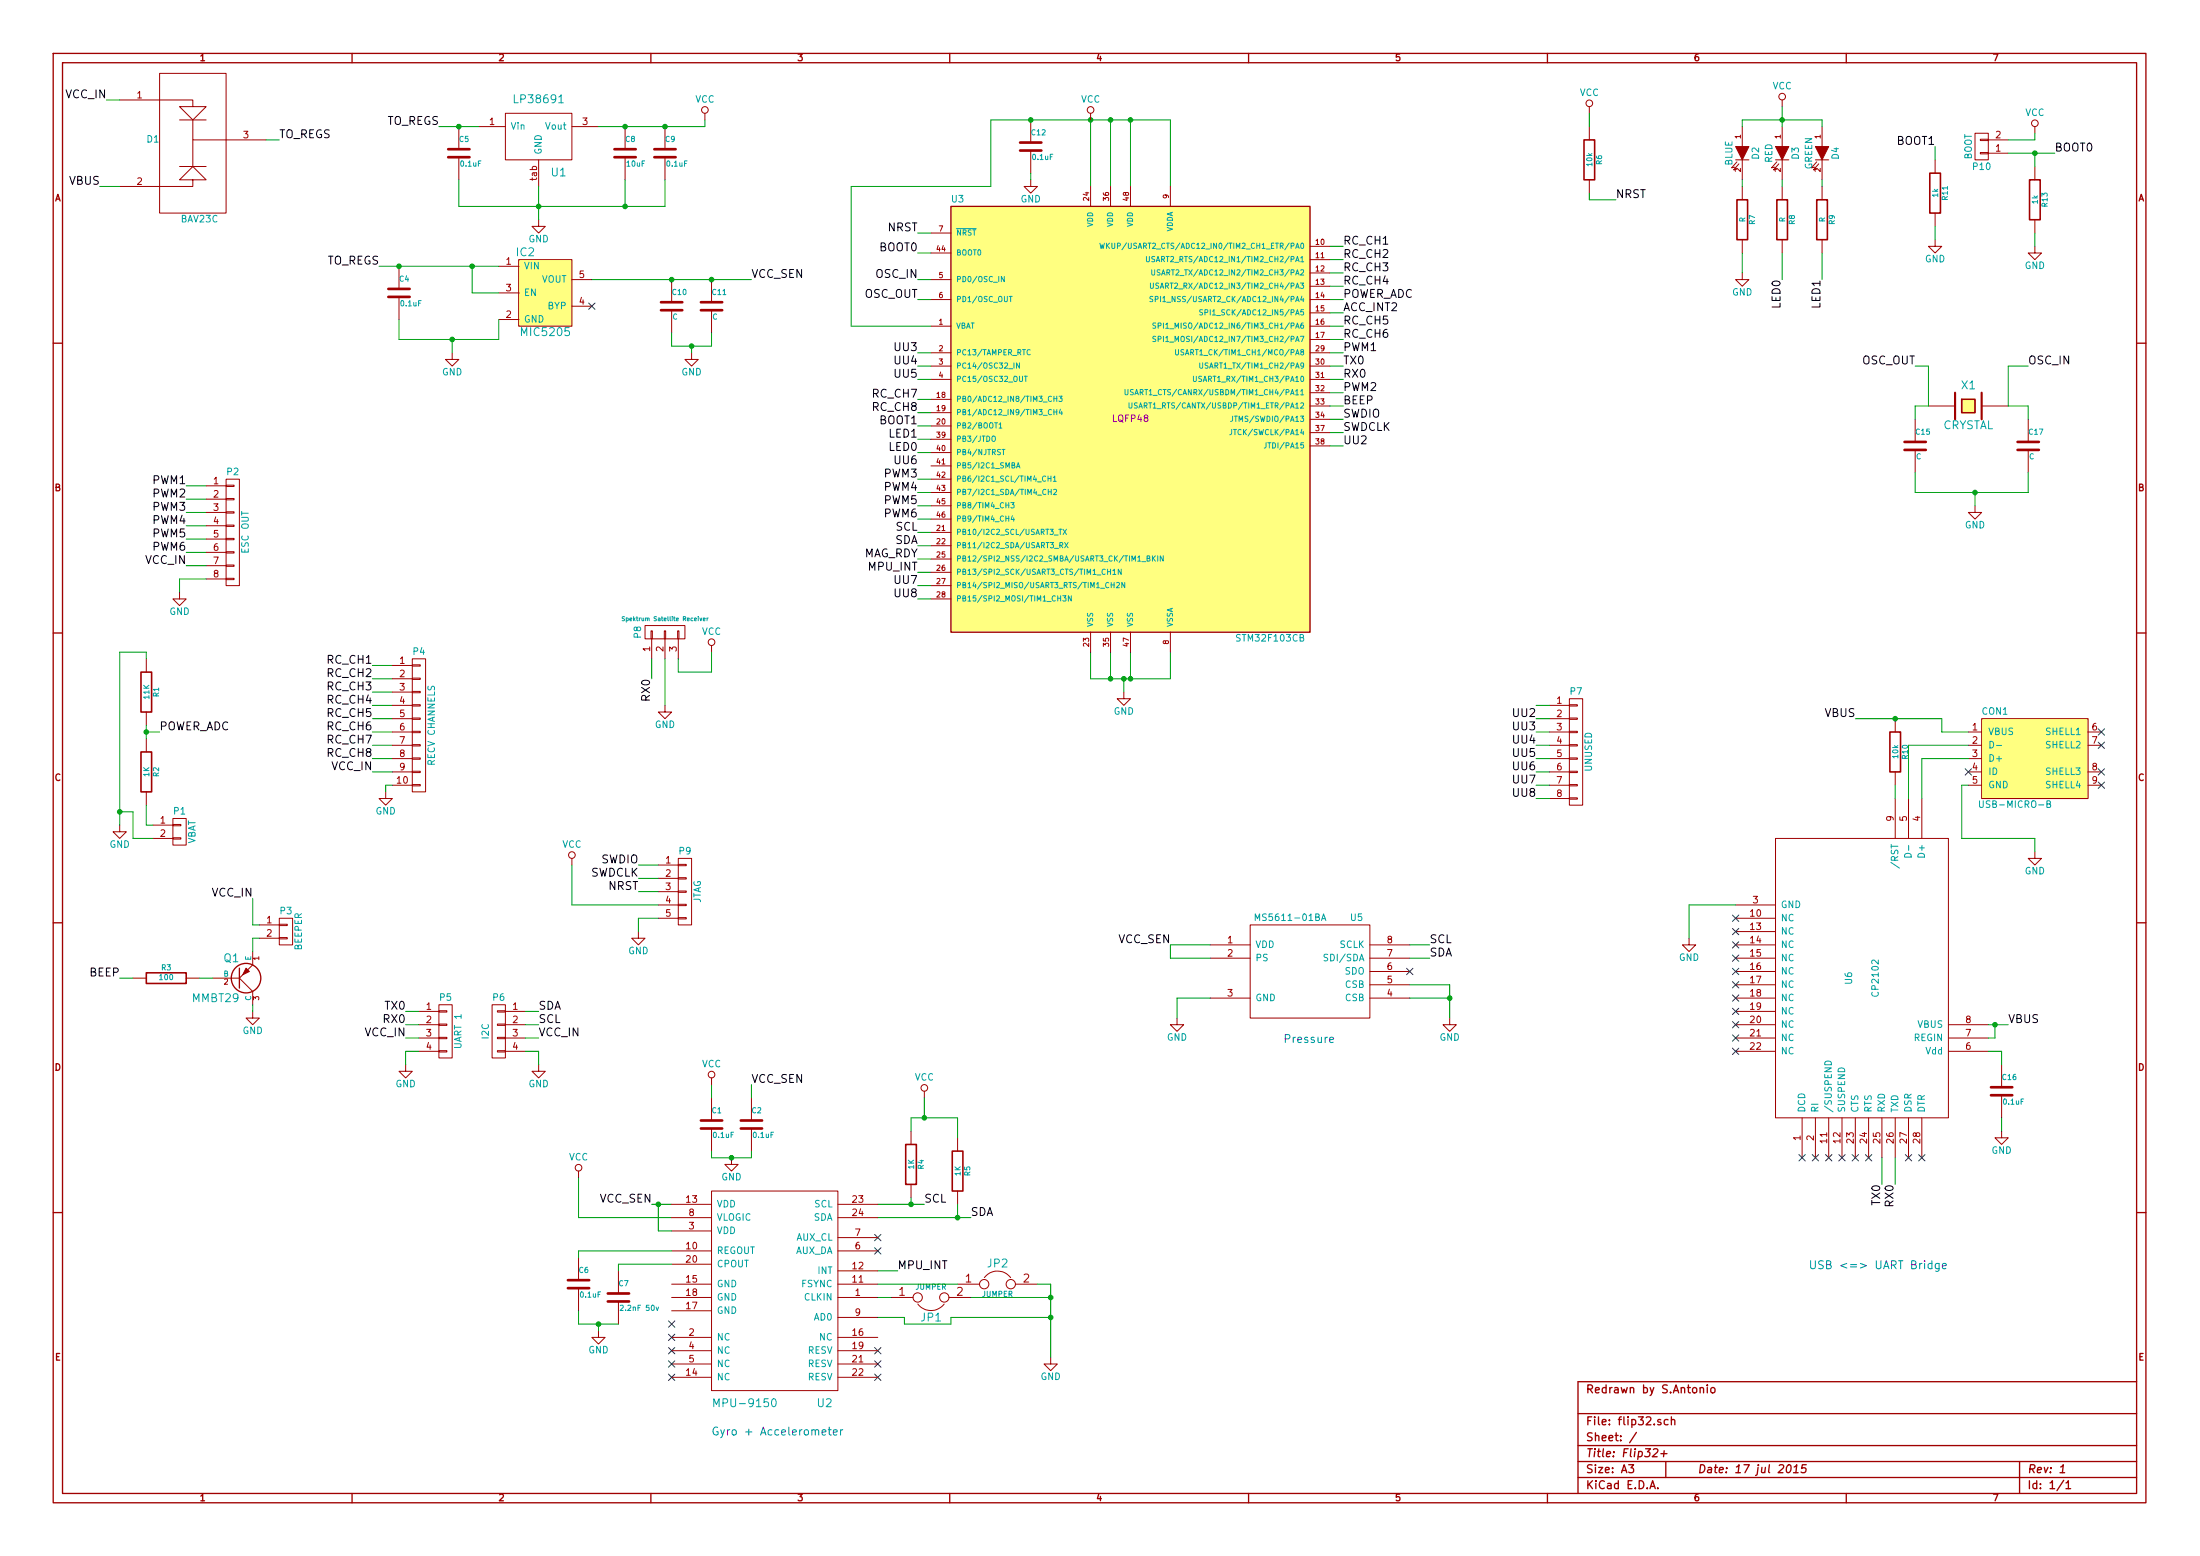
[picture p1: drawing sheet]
EESchema Schematic File Version 2
LIBS:power
LIBS:device
LIBS:transistors
LIBS:conn
LIBS:linear
LIBS:regul
LIBS:74xx
LIBS:cmos4000
LIBS:adc-dac
LIBS:memory
LIBS:xilinx
LIBS:special
LIBS:microcontrollers
LIBS:dsp
LIBS:microchip
LIBS:analog_switches
LIBS:motorola
LIBS:texas
LIBS:intel
LIBS:audio
LIBS:interface
LIBS:digital-audio
LIBS:philips
LIBS:display
LIBS:cypress
LIBS:siliconi
LIBS:opto
LIBS:atmel
LIBS:contrib
LIBS:valves
LIBS:BATJ4C
LIBS:PSoC4_Breakout-cache
LIBS:micrel-ic
LIBS:stm32
LIBS:mpu-6050
LIBS:hmc5883l
LIBS:sensors-stapelzeiger
LIBS:freescale-ic
LIBS:CP2102
EELAYER 27 0
EELAYER END
$Descr A3 16535 11693
encoding utf-8
Sheet 1 1
Title "Flip32+"
Date "17 jul 2015"
Rev "1"
Comp ""
Comment1 "Redrawn by S.Antonio"
Comment2 ""
Comment3 ""
Comment4 ""
$EndDescr
$Comp
L C C5
U 1 1
P 3450 1150
F 0 "C5" H 3450 1250 40  0000 L CNN
F 1 "0.1uF" H 3456 1065 40  0000 L CNN
F 2 "~" H 3488 1000 30  0000 C CNN
F 3 "~" H 3450 1150 60  0000 C CNN
	1    3450 1150
	1    0    0    -1  
$EndComp
$Comp
L LP38691 U1
U 1 1
P 4050 950
F 0 "U1" H 4200 600 60  0000 C CNN
F 1 "LP38691" H 4050 1150 60  0000 C CNN
F 2 "" H 4050 950 60  0000 C CNN
F 3 "" H 4050 950 60  0000 C CNN
	1    4050 950 
	1    0    0    -1  
$EndComp
$Comp
L USB-MICRO-B CON1
U 1 1
P 15300 5700
F 0 "CON1" H 15000 6050 50  0000 C CNN
F 1 "USB-MICRO-B" H 15150 5350 50  0000 C CNN
F 2 "" H 15300 5600 50  0000 C CNN
F 3 "" H 15300 5600 50  0000 C CNN
	1    15300 5700
	1    0    0    -1  
$EndComp
$Comp
L MIC5205 IC2
U 1 1
P 4100 2200
F 0 "IC2" H 3950 2500 60  0000 C CNN
F 1 "MIC5205" H 4100 1900 60  0000 C CNN
F 2 "~" H 4100 2200 60  0000 C CNN
F 3 "~" H 4100 2200 60  0000 C CNN
	1    4100 2200
	1    0    0    -1  
$EndComp
$Comp
L C C4
U 1 1
P 3000 2200
F 0 "C4" H 3000 2300 40  0000 L CNN
F 1 "0.1uF" H 3006 2115 40  0000 L CNN
F 2 "~" H 3038 2050 30  0000 C CNN
F 3 "~" H 3000 2200 60  0000 C CNN
	1    3000 2200
	1    0    0    -1  
$EndComp
$Comp
L C C10
U 1 1
P 5050 2300
F 0 "C10" H 5050 2400 40  0000 L CNN
F 1 "C" H 5056 2215 40  0000 L CNN
F 2 "~" H 5088 2150 30  0000 C CNN
F 3 "~" H 5050 2300 60  0000 C CNN
	1    5050 2300
	1    0    0    -1  
$EndComp
$Comp
L C C11
U 1 1
P 5350 2300
F 0 "C11" H 5350 2400 40  0000 L CNN
F 1 "C" H 5356 2215 40  0000 L CNN
F 2 "~" H 5388 2150 30  0000 C CNN
F 3 "~" H 5350 2300 60  0000 C CNN
	1    5350 2300
	1    0    0    -1  
$EndComp
$Comp
L C C8
U 1 1
P 4700 1150
F 0 "C8" H 4700 1250 40  0000 L CNN
F 1 "10uF" H 4706 1065 40  0000 L CNN
F 2 "~" H 4738 1000 30  0000 C CNN
F 3 "~" H 4700 1150 60  0000 C CNN
	1    4700 1150
	1    0    0    -1  
$EndComp
$Comp
L C C9
U 1 1
P 5000 1150
F 0 "C9" H 5000 1250 40  0000 L CNN
F 1 "0.1uF" H 5006 1065 40  0000 L CNN
F 2 "~" H 5038 1000 30  0000 C CNN
F 3 "~" H 5000 1150 60  0000 C CNN
	1    5000 1150
	1    0    0    -1  
$EndComp
$Comp
L GND #PWR01
U 1 1
P 4050 1650
F 0 "#PWR01" H 4050 1400 50  0001 C CNN
F 1 "GND" H 4050 1500 50  0000 C CNN
F 2 "" H 4050 1650 60  0000 C CNN
F 3 "" H 4050 1650 60  0000 C CNN
	1    4050 1650
	1    0    0    -1  
$EndComp
$Comp
L GND #PWR02
U 1 1
P 5200 2650
F 0 "#PWR02" H 5200 2400 50  0001 C CNN
F 1 "GND" H 5200 2500 50  0000 C CNN
F 2 "" H 5200 2650 60  0000 C CNN
F 3 "" H 5200 2650 60  0000 C CNN
	1    5200 2650
	1    0    0    -1  
$EndComp
$Comp
L GND #PWR03
U 1 1
P 3400 2650
F 0 "#PWR03" H 3400 2400 50  0001 C CNN
F 1 "GND" H 3400 2500 50  0000 C CNN
F 2 "" H 3400 2650 60  0000 C CNN
F 3 "" H 3400 2650 60  0000 C CNN
	1    3400 2650
	1    0    0    -1  
$EndComp
$Comp
L BATJ4C D1
U 1 1
P 1450 1000
F 0 "D1" H 1150 950 50  0000 C CNN
F 1 "BAV23C" H 1500 350 50  0000 C CNN
F 2 "MODULE" H 1450 1000 50  0001 C CNN
F 3 "DOCUMENTATION" H 1450 1000 50  0001 C CNN
	1    1450 1000
	1    0    0    -1  
$EndComp
Text Label 2100 1050 0    60   ~ 0
TO_REGS
Text Label 800  750  2    60   ~ 0
VCC_IN
Text Label 750  1400 2    60   ~ 0
VBUS
Wire Wire Line
	800  750  900  750 
Wire Wire Line
	750  1400 900  1400
Wire Wire Line
	2000 1050 2100 1050
$Comp
L VCC #PWR04
U 1 1
P 5300 900
F 0 "#PWR04" H 5300 750 50  0001 C CNN
F 1 "VCC" H 5300 1050 50  0000 C CNN
F 2 "" H 5300 900 60  0000 C CNN
F 3 "" H 5300 900 60  0000 C CNN
	1    5300 900 
	1    0    0    -1  
$EndComp
Text Label 3300 950  2    60   ~ 0
TO_REGS
Text Label 2850 2000 2    60   ~ 0
TO_REGS
Wire Wire Line
	3300 950  3600 950 
Connection ~ 3450 950 
Wire Wire Line
	3450 1350 3450 1550
Wire Wire Line
	3450 1550 5000 1550
Wire Wire Line
	4050 1400 4050 1650
Connection ~ 4050 1550
Wire Wire Line
	4700 1550 4700 1350
Wire Wire Line
	5000 1550 5000 1350
Connection ~ 4700 1550
Wire Wire Line
	4500 950  5300 950 
Connection ~ 4700 950 
Wire Wire Line
	5300 950  5300 900 
Connection ~ 5000 950 
Text Label 5650 2100 0    60   ~ 0
VCC_SEN
NoConn ~ 4450 2300
Wire Wire Line
	2850 2000 3750 2000
Wire Wire Line
	3000 2400 3000 2550
Wire Wire Line
	3000 2550 3750 2550
Wire Wire Line
	3400 2550 3400 2650
Wire Wire Line
	3750 2550 3750 2400
Connection ~ 3400 2550
Connection ~ 3000 2000
Wire Wire Line
	4450 2100 5650 2100
Connection ~ 5050 2100
Connection ~ 5350 2100
Wire Wire Line
	5350 2600 5350 2500
Wire Wire Line
	5050 2600 5350 2600
Wire Wire Line
	5200 2600 5200 2650
Wire Wire Line
	5050 2500 5050 2600
Connection ~ 5200 2600
Wire Wire Line
	3750 2200 3550 2200
Wire Wire Line
	3550 2200 3550 2000
Connection ~ 3550 2000
$Comp
L LED D2
U 1 1
P 13100 1150
F 0 "D2" H 13100 1250 50  0000 C CNN
F 1 "BLUE" H 13100 1050 50  0000 C CNN
F 2 "~" H 13100 1150 60  0000 C CNN
F 3 "~" H 13100 1150 60  0000 C CNN
	1    13100 1150
	0    1    1    0   
$EndComp
$Comp
L LED D3
U 1 1
P 13400 1150
F 0 "D3" H 13400 1250 50  0000 C CNN
F 1 "RED" H 13400 1050 50  0000 C CNN
F 2 "~" H 13400 1150 60  0000 C CNN
F 3 "~" H 13400 1150 60  0000 C CNN
	1    13400 1150
	0    1    1    0   
$EndComp
$Comp
L LED D4
U 1 1
P 13700 1150
F 0 "D4" H 13700 1250 50  0000 C CNN
F 1 "GREEN" H 13700 1050 50  0000 C CNN
F 2 "~" H 13700 1150 60  0000 C CNN
F 3 "~" H 13700 1150 60  0000 C CNN
	1    13700 1150
	0    1    1    0   
$EndComp
$Comp
L R R7
U 1 1
P 13100 1650
F 0 "R7" V 13180 1650 40  0000 C CNN
F 1 "R" V 13107 1651 40  0000 C CNN
F 2 "~" V 13030 1650 30  0000 C CNN
F 3 "~" H 13100 1650 30  0000 C CNN
	1    13100 1650
	1    0    0    -1  
$EndComp
$Comp
L R R8
U 1 1
P 13400 1650
F 0 "R8" V 13480 1650 40  0000 C CNN
F 1 "R" V 13407 1651 40  0000 C CNN
F 2 "~" V 13330 1650 30  0000 C CNN
F 3 "~" H 13400 1650 30  0000 C CNN
	1    13400 1650
	1    0    0    -1  
$EndComp
$Comp
L R R9
U 1 1
P 13700 1650
F 0 "R9" V 13780 1650 40  0000 C CNN
F 1 "R" V 13707 1651 40  0000 C CNN
F 2 "~" V 13630 1650 30  0000 C CNN
F 3 "~" H 13700 1650 30  0000 C CNN
	1    13700 1650
	1    0    0    -1  
$EndComp
$Comp
L VCC #PWR05
U 1 1
P 13400 800
F 0 "#PWR05" H 13400 650 50  0001 C CNN
F 1 "VCC" H 13400 950 50  0000 C CNN
F 2 "" H 13400 800 60  0000 C CNN
F 3 "" H 13400 800 60  0000 C CNN
	1    13400 800 
	1    0    0    -1  
$EndComp
$Comp
L GND #PWR06
U 1 1
P 13100 2050
F 0 "#PWR06" H 13100 1800 50  0001 C CNN
F 1 "GND" H 13100 1900 50  0000 C CNN
F 2 "" H 13100 2050 60  0000 C CNN
F 3 "" H 13100 2050 60  0000 C CNN
	1    13100 2050
	1    0    0    -1  
$EndComp
Text Label 13400 2100 3    60   ~ 0
LED0
Text Label 13700 2100 3    60   ~ 0
LED1
Wire Wire Line
	13100 1900 13100 2050
Wire Wire Line
	13400 1900 13400 2100
Wire Wire Line
	13700 1900 13700 2100
Wire Wire Line
	13700 1350 13700 1400
Wire Wire Line
	13400 1350 13400 1400
Wire Wire Line
	13100 1350 13100 1400
Wire Wire Line
	13100 950  13100 900 
Wire Wire Line
	13100 900  13700 900 
Wire Wire Line
	13400 800  13400 950 
Connection ~ 13400 900 
Wire Wire Line
	13700 900  13700 950 
$Comp
L CRYSTAL X1
U 1 1
P 14800 3050
F 0 "X1" H 14800 3200 60  0000 C CNN
F 1 "CRYSTAL" H 14800 2900 60  0000 C CNN
F 2 "~" H 14800 3050 60  0000 C CNN
F 3 "~" H 14800 3050 60  0000 C CNN
	1    14800 3050
	1    0    0    -1  
$EndComp
$Comp
L C C15
U 1 1
P 14400 3350
F 0 "C15" H 14400 3450 40  0000 L CNN
F 1 "C" H 14406 3265 40  0000 L CNN
F 2 "~" H 14438 3200 30  0000 C CNN
F 3 "~" H 14400 3350 60  0000 C CNN
	1    14400 3350
	1    0    0    -1  
$EndComp
$Comp
L C C17
U 1 1
P 15250 3350
F 0 "C17" H 15250 3450 40  0000 L CNN
F 1 "C" H 15256 3265 40  0000 L CNN
F 2 "~" H 15288 3200 30  0000 C CNN
F 3 "~" H 15250 3350 60  0000 C CNN
	1    15250 3350
	1    0    0    -1  
$EndComp
$Comp
L GND #PWR07
U 1 1
P 14850 3800
F 0 "#PWR07" H 14850 3550 50  0001 C CNN
F 1 "GND" H 14850 3650 50  0000 C CNN
F 2 "" H 14850 3800 60  0000 C CNN
F 3 "" H 14850 3800 60  0000 C CNN
	1    14850 3800
	1    0    0    -1  
$EndComp
Text Label 14400 2750 2    60   ~ 0
OSC_OUT
Text Label 15250 2750 0    60   ~ 0
OSC_IN
Wire Wire Line
	15100 3050 15250 3050
Wire Wire Line
	15250 3050 15250 3150
Wire Wire Line
	14500 3050 14400 3050
Wire Wire Line
	14400 3050 14400 3150
Wire Wire Line
	14400 3550 14400 3700
Wire Wire Line
	14400 3700 15250 3700
Wire Wire Line
	14850 3700 14850 3800
Wire Wire Line
	15250 3700 15250 3550
Connection ~ 14850 3700
$Comp
L CONN_01X03 P8
U 1 1
P 5000 4750
F 0 "P8" H 5000 4950 50  0000 C CNN
F 1 "Spektrum Satellite Receiver" V 5100 4750 31  0000 C CNN
F 2 "" H 5000 4750 60  0000 C CNN
F 3 "" H 5000 4750 60  0000 C CNN
	1    5000 4750
	0    -1   -1   0   
$EndComp
Text Label 4900 5100 3    60   ~ 0
RX0
$Comp
L GND #PWR08
U 1 1
P 5000 5300
F 0 "#PWR08" H 5000 5050 50  0001 C CNN
F 1 "GND" H 5000 5150 50  0000 C CNN
F 2 "" H 5000 5300 60  0000 C CNN
F 3 "" H 5000 5300 60  0000 C CNN
	1    5000 5300
	1    0    0    -1  
$EndComp
$Comp
L VCC #PWR09
U 1 1
P 5350 4900
F 0 "#PWR09" H 5350 4750 50  0001 C CNN
F 1 "VCC" H 5350 5050 50  0000 C CNN
F 2 "" H 5350 4900 60  0000 C CNN
F 3 "" H 5350 4900 60  0000 C CNN
	1    5350 4900
	1    0    0    -1  
$EndComp
Wire Wire Line
	4900 4950 4900 5100
Wire Wire Line
	5000 4950 5000 5300
Wire Wire Line
	5100 4950 5100 5050
Wire Wire Line
	5100 5050 5350 5050
Wire Wire Line
	5350 5050 5350 4900
$Comp
L C C12
U 1 1
P 7750 1100
F 0 "C12" H 7750 1200 40  0000 L CNN
F 1 "0.1uF" H 7756 1015 40  0000 L CNN
F 2 "~" H 7788 950 30  0000 C CNN
F 3 "~" H 7750 1100 60  0000 C CNN
	1    7750 1100
	1    0    0    -1  
$EndComp
$Comp
L GND #PWR010
U 1 1
P 7750 1350
F 0 "#PWR010" H 7750 1100 50  0001 C CNN
F 1 "GND" H 7750 1200 50  0000 C CNN
F 2 "" H 7750 1350 60  0000 C CNN
F 3 "" H 7750 1350 60  0000 C CNN
	1    7750 1350
	1    0    0    -1  
$EndComp
Wire Wire Line
	7450 900  8800 900 
Wire Wire Line
	8500 900  8500 1400
Wire Wire Line
	8350 1400 8350 900 
Connection ~ 8350 900 
Wire Wire Line
	8200 1400 8200 900 
Connection ~ 8200 900 
Wire Wire Line
	7750 1300 7750 1350
Wire Wire Line
	8800 900  8800 1400
Connection ~ 8500 900 
$Comp
L GND #PWR011
U 1 1
P 8450 5200
F 0 "#PWR011" H 8450 4950 50  0001 C CNN
F 1 "GND" H 8450 5050 50  0000 C CNN
F 2 "" H 8450 5200 60  0000 C CNN
F 3 "" H 8450 5200 60  0000 C CNN
	1    8450 5200
	1    0    0    -1  
$EndComp
Wire Wire Line
	8800 5100 8800 4900
Wire Wire Line
	8200 5100 8800 5100
Wire Wire Line
	8450 5100 8450 5200
Wire Wire Line
	8500 4900 8500 5100
Connection ~ 8500 5100
Wire Wire Line
	8350 4900 8350 5100
Connection ~ 8450 5100
Wire Wire Line
	8200 4900 8200 5100
Connection ~ 8350 5100
$Comp
L VCC #PWR012
U 1 1
P 11950 850
F 0 "#PWR012" H 11950 700 50  0001 C CNN
F 1 "VCC" H 11950 1000 50  0000 C CNN
F 2 "" H 11950 850 60  0000 C CNN
F 3 "" H 11950 850 60  0000 C CNN
	1    11950 850 
	1    0    0    -1  
$EndComp
$Comp
L R R6
U 1 1
P 11950 1200
F 0 "R6" V 12030 1200 40  0000 C CNN
F 1 "10k" V 11957 1201 40  0000 C CNN
F 2 "~" V 11880 1200 30  0000 C CNN
F 3 "~" H 11950 1200 30  0000 C CNN
	1    11950 1200
	1    0    0    -1  
$EndComp
Text Label 12150 1500 0    60   ~ 0
NRST
Wire Wire Line
	11950 950  11950 850 
Text Label 6900 1750 2    60   ~ 0
NRST
Text Label 6900 2100 2    60   ~ 0
OSC_IN
Text Label 6900 2250 2    60   ~ 0
OSC_OUT
Text Label 6900 1900 2    60   ~ 0
BOOT0
Wire Wire Line
	7000 2450 6400 2450
Wire Wire Line
	6400 2450 6400 1400
Wire Wire Line
	6400 1400 7450 1400
Wire Wire Line
	7450 1400 7450 900 
Connection ~ 7750 900 
Wire Wire Line
	7000 1750 6900 1750
Wire Wire Line
	7000 1900 6900 1900
Wire Wire Line
	7000 2100 6900 2100
Wire Wire Line
	7000 2250 6900 2250
Text Label 6900 3400 2    60   ~ 0
LED0
Text Label 6900 3300 2    60   ~ 0
LED1
Text Label 10100 3250 0    60   ~ 0
SWDCLK
Text Label 10100 3150 0    60   ~ 0
SWDIO
Text Label 6900 4300 2    60   ~ 0
MPU_INT
Text Label 6900 4200 2    60   ~ 0
MAG_RDY
Text Label 10100 2650 0    60   ~ 0
PWM1
Text Label 10100 2550 0    60   ~ 0
RC_CH6
Text Label 10100 2450 0    60   ~ 0
RC_CH5
Text Label 10100 2350 0    60   ~ 0
ACC_INT2
Text Label 10100 2250 0    60   ~ 0
POWER_ADC
Text Label 10100 2150 0    60   ~ 0
RC_CH4
Text Label 10100 2050 0    60   ~ 0
RC_CH3
Text Label 10100 1950 0    60   ~ 0
RC_CH2
Text Label 10100 1850 0    60   ~ 0
RC_CH1
Text Label 10100 2750 0    60   ~ 0
TX0
Text Label 10100 2850 0    60   ~ 0
RX0
Text Label 10100 2950 0    60   ~ 0
PWM2
Text Label 6900 3000 2    60   ~ 0
RC_CH7
Text Label 6900 3100 2    60   ~ 0
RC_CH8
Text Label 6900 3200 2    60   ~ 0
BOOT1
Text Label 6900 3600 2    60   ~ 0
PWM3
Text Label 6900 3700 2    60   ~ 0
PWM4
Text Label 6900 3800 2    60   ~ 0
PWM5
Text Label 6900 3900 2    60   ~ 0
PWM6
Text Label 6900 4000 2    60   ~ 0
SCL
Text Label 6900 4100 2    60   ~ 0
SDA
Wire Wire Line
	7000 3000 6900 3000
Wire Wire Line
	6900 3100 7000 3100
Wire Wire Line
	7000 3200 6900 3200
Wire Wire Line
	6900 3300 7000 3300
Wire Wire Line
	7000 3400 6900 3400
Wire Wire Line
	6900 3600 7000 3600
Wire Wire Line
	7000 3700 6900 3700
Wire Wire Line
	6900 3800 7000 3800
Wire Wire Line
	7000 3900 6900 3900
Wire Wire Line
	6900 4000 7000 4000
Wire Wire Line
	7000 4100 6900 4100
Wire Wire Line
	6900 4200 7000 4200
Wire Wire Line
	7000 4300 6900 4300
Wire Wire Line
	10000 3250 10100 3250
Wire Wire Line
	10100 3150 10000 3150
Wire Wire Line
	10000 2950 10100 2950
Wire Wire Line
	10100 2850 10000 2850
Wire Wire Line
	10000 2750 10100 2750
Wire Wire Line
	10100 2650 10000 2650
Wire Wire Line
	10000 2550 10100 2550
Wire Wire Line
	10100 2450 10000 2450
Wire Wire Line
	10000 2350 10100 2350
Wire Wire Line
	10100 2250 10000 2250
Wire Wire Line
	10000 2150 10100 2150
Wire Wire Line
	10100 2050 10000 2050
Wire Wire Line
	10000 1950 10100 1950
Wire Wire Line
	10100 1850 10000 1850
$Comp
L CONN_01X02 P10
U 1 1
P 14900 1100
F 0 "P10" H 14900 1250 50  0000 C CNN
F 1 "BOOT" V 15000 1100 50  0000 C CNN
F 2 "" H 14900 1100 60  0000 C CNN
F 3 "" H 14900 1100 60  0000 C CNN
	1    14900 1100
	-1   0    0    1   
$EndComp
$Comp
L R R11
U 1 1
P 14550 1450
F 0 "R11" V 14630 1450 40  0000 C CNN
F 1 "1k" V 14557 1451 40  0000 C CNN
F 2 "~" V 14480 1450 30  0000 C CNN
F 3 "~" H 14550 1450 30  0000 C CNN
	1    14550 1450
	1    0    0    -1  
$EndComp
$Comp
L R R13
U 1 1
P 15300 1500
F 0 "R13" V 15380 1500 40  0000 C CNN
F 1 "1k" V 15307 1501 40  0000 C CNN
F 2 "~" V 15230 1500 30  0000 C CNN
F 3 "~" H 15300 1500 30  0000 C CNN
	1    15300 1500
	1    0    0    -1  
$EndComp
$Comp
L GND #PWR013
U 1 1
P 14550 1800
F 0 "#PWR013" H 14550 1550 50  0001 C CNN
F 1 "GND" H 14550 1650 50  0000 C CNN
F 2 "" H 14550 1800 60  0000 C CNN
F 3 "" H 14550 1800 60  0000 C CNN
	1    14550 1800
	1    0    0    -1  
$EndComp
$Comp
L GND #PWR014
U 1 1
P 15300 1850
F 0 "#PWR014" H 15300 1600 50  0001 C CNN
F 1 "GND" H 15300 1700 50  0000 C CNN
F 2 "" H 15300 1850 60  0000 C CNN
F 3 "" H 15300 1850 60  0000 C CNN
	1    15300 1850
	1    0    0    -1  
$EndComp
$Comp
L VCC #PWR015
U 1 1
P 15300 1000
F 0 "#PWR015" H 15300 850 50  0001 C CNN
F 1 "VCC" H 15300 1150 50  0000 C CNN
F 2 "" H 15300 1000 60  0000 C CNN
F 3 "" H 15300 1000 60  0000 C CNN
	1    15300 1000
	1    0    0    -1  
$EndComp
Wire Wire Line
	15300 1000 15300 1050
Wire Wire Line
	15300 1050 15100 1050
Wire Wire Line
	15100 1150 15450 1150
Wire Wire Line
	15300 1150 15300 1250
Wire Wire Line
	15300 1750 15300 1850
Wire Wire Line
	14550 1700 14550 1800
Text Label 14550 1100 2    60   ~ 0
BOOT1
Text Label 15450 1150 0    60   ~ 0
BOOT0
Connection ~ 15300 1150
$Comp
L GND #PWR016
U 1 1
P 2900 5950
F 0 "#PWR016" H 2900 5700 50  0001 C CNN
F 1 "GND" H 2900 5800 50  0000 C CNN
F 2 "" H 2900 5950 60  0000 C CNN
F 3 "" H 2900 5950 60  0000 C CNN
	1    2900 5950
	1    0    0    -1  
$EndComp
Text Label 2800 5000 2    60   ~ 0
RC_CH1
Text Label 2800 5100 2    60   ~ 0
RC_CH2
Text Label 2800 5200 2    60   ~ 0
RC_CH3
Text Label 2800 5300 2    60   ~ 0
RC_CH4
Text Label 2800 5400 2    60   ~ 0
RC_CH5
Text Label 2800 5500 2    60   ~ 0
RC_CH6
Text Label 2800 5600 2    60   ~ 0
RC_CH7
Text Label 2800 5700 2    60   ~ 0
RC_CH8
Wire Wire Line
	2950 5000 2800 5000
Wire Wire Line
	2800 5100 2950 5100
Wire Wire Line
	2950 5200 2800 5200
Wire Wire Line
	2800 5300 2950 5300
Wire Wire Line
	2950 5400 2800 5400
Wire Wire Line
	2800 5500 2950 5500
Wire Wire Line
	2950 5600 2800 5600
Wire Wire Line
	2800 5700 2950 5700
$Comp
L GND #PWR017
U 1 1
P 1350 4450
F 0 "#PWR017" H 1350 4200 50  0001 C CNN
F 1 "GND" H 1350 4300 50  0000 C CNN
F 2 "" H 1350 4450 60  0000 C CNN
F 3 "" H 1350 4450 60  0000 C CNN
	1    1350 4450
	1    0    0    -1  
$EndComp
Text Label 1400 3650 2    60   ~ 0
PWM1
Text Label 1400 3750 2    60   ~ 0
PWM2
Text Label 1400 3850 2    60   ~ 0
PWM3
Text Label 1400 3950 2    60   ~ 0
PWM4
Text Label 1400 4050 2    60   ~ 0
PWM5
Text Label 1400 4150 2    60   ~ 0
PWM6
Text Label 2800 5800 2    60   ~ 0
VCC_IN
Text Label 1400 4250 2    60   ~ 0
VCC_IN
Wire Wire Line
	1550 3650 1400 3650
Wire Wire Line
	1400 3750 1550 3750
Wire Wire Line
	1550 3850 1400 3850
Wire Wire Line
	1400 3950 1550 3950
Wire Wire Line
	1550 4050 1400 4050
Wire Wire Line
	1400 4150 1550 4150
$Comp
L CONN_01X05 P9
U 1 1
P 5150 6700
F 0 "P9" H 5150 7000 50  0000 C CNN
F 1 "JTAG" V 5250 6700 50  0000 C CNN
F 2 "" H 5150 6700 60  0000 C CNN
F 3 "" H 5150 6700 60  0000 C CNN
	1    5150 6700
	1    0    0    -1  
$EndComp
Text Label 4800 6500 2    60   ~ 0
SWDIO
Text Label 4800 6600 2    60   ~ 0
SWDCLK
Text Label 4800 6700 2    60   ~ 0
NRST
$Comp
L VCC #PWR018
U 1 1
P 4300 6500
F 0 "#PWR018" H 4300 6350 50  0001 C CNN
F 1 "VCC" H 4300 6650 50  0000 C CNN
F 2 "" H 4300 6500 60  0000 C CNN
F 3 "" H 4300 6500 60  0000 C CNN
	1    4300 6500
	1    0    0    -1  
$EndComp
$Comp
L GND #PWR019
U 1 1
P 4800 7000
F 0 "#PWR019" H 4800 6750 50  0001 C CNN
F 1 "GND" H 4800 6850 50  0000 C CNN
F 2 "" H 4800 7000 60  0000 C CNN
F 3 "" H 4800 7000 60  0000 C CNN
	1    4800 7000
	1    0    0    -1  
$EndComp
Wire Wire Line
	4950 6800 4300 6800
Wire Wire Line
	4300 6800 4300 6500
Wire Wire Line
	4950 6900 4800 6900
Wire Wire Line
	4800 6900 4800 7000
Wire Wire Line
	4950 6700 4800 6700
Wire Wire Line
	4800 6600 4950 6600
Wire Wire Line
	4950 6500 4800 6500
Text Label 4050 7800 0    60   ~ 0
VCC_IN
Text Label 3050 7800 2    60   ~ 0
VCC_IN
Text Label 3050 7600 2    60   ~ 0
TX0
Text Label 3050 7700 2    60   ~ 0
RX0
Text Label 4050 7600 0    60   ~ 0
SDA
Text Label 4050 7700 0    60   ~ 0
SCL
$Comp
L GND #PWR020
U 1 1
P 3050 8000
F 0 "#PWR020" H 3050 7750 50  0001 C CNN
F 1 "GND" H 3050 7850 50  0000 C CNN
F 2 "" H 3050 8000 60  0000 C CNN
F 3 "" H 3050 8000 60  0000 C CNN
	1    3050 8000
	1    0    0    -1  
$EndComp
$Comp
L GND #PWR021
U 1 1
P 4050 8000
F 0 "#PWR021" H 4050 7750 50  0001 C CNN
F 1 "GND" H 4050 7850 50  0000 C CNN
F 2 "" H 4050 8000 60  0000 C CNN
F 3 "" H 4050 8000 60  0000 C CNN
	1    4050 8000
	1    0    0    -1  
$EndComp
$Comp
L CONN_01X02 P3
U 1 1
P 2150 7000
F 0 "P3" H 2150 7150 50  0000 C CNN
F 1 "BEEPER" V 2250 7000 50  0000 C CNN
F 2 "" H 2150 7000 60  0000 C CNN
F 3 "" H 2150 7000 60  0000 C CNN
	1    2150 7000
	1    0    0    -1  
$EndComp
$Comp
L CONN_01X02 P1
U 1 1
P 1350 6250
F 0 "P1" H 1350 6400 50  0000 C CNN
F 1 "VBAT" V 1450 6250 50  0000 C CNN
F 2 "" H 1350 6250 60  0000 C CNN
F 3 "" H 1350 6250 60  0000 C CNN
	1    1350 6250
	1    0    0    -1  
$EndComp
$Comp
L R R1
U 1 1
P 1100 5200
F 0 "R1" V 1180 5200 40  0000 C CNN
F 1 "11K" V 1107 5201 40  0000 C CNN
F 2 "~" V 1030 5200 30  0000 C CNN
F 3 "~" H 1100 5200 30  0000 C CNN
	1    1100 5200
	1    0    0    -1  
$EndComp
$Comp
L R R2
U 1 1
P 1100 5800
F 0 "R2" V 1180 5800 40  0000 C CNN
F 1 "1K" V 1107 5801 40  0000 C CNN
F 2 "~" V 1030 5800 30  0000 C CNN
F 3 "~" H 1100 5800 30  0000 C CNN
	1    1100 5800
	1    0    0    -1  
$EndComp
$Comp
L R R3
U 1 1
P 1250 7350
F 0 "R3" V 1330 7350 40  0000 C CNN
F 1 "100" V 1257 7351 40  0000 C CNN
F 2 "~" V 1180 7350 30  0000 C CNN
F 3 "~" H 1250 7350 30  0000 C CNN
	1    1250 7350
	0    -1   -1   0   
$EndComp
$Comp
L PNP Q1
U 1 1
P 1800 7350
F 0 "Q1" H 1800 7200 60  0000 R CNN
F 1 "MMBT29" H 1800 7500 60  0000 R CNN
F 2 "~" H 1800 7350 60  0000 C CNN
F 3 "~" H 1800 7350 60  0000 C CNN
	1    1800 7350
	1    0    0    1   
$EndComp
$Comp
L GND #PWR022
U 1 1
P 1900 7600
F 0 "#PWR022" H 1900 7350 50  0001 C CNN
F 1 "GND" H 1900 7450 50  0000 C CNN
F 2 "" H 1900 7600 60  0000 C CNN
F 3 "" H 1900 7600 60  0000 C CNN
	1    1900 7600
	1    0    0    -1  
$EndComp
$Comp
L GND #PWR023
U 1 1
P 900 6200
F 0 "#PWR023" H 900 5950 50  0001 C CNN
F 1 "GND" H 900 6050 50  0000 C CNN
F 2 "" H 900 6200 60  0000 C CNN
F 3 "" H 900 6200 60  0000 C CNN
	1    900  6200
	1    0    0    -1  
$EndComp
Text Label 1900 6750 2    60   ~ 0
VCC_IN
Text Label 900  7350 2    60   ~ 0
BEEP
Wire Wire Line
	900  7350 1000 7350
Wire Wire Line
	1900 7550 1900 7600
Wire Wire Line
	1600 7350 1500 7350
Wire Wire Line
	1900 7150 1900 7050
Wire Wire Line
	1900 7050 1950 7050
Wire Wire Line
	1900 6750 1900 6950
Wire Wire Line
	1900 6950 1950 6950
Wire Wire Line
	1100 4950 1100 4900
Wire Wire Line
	1100 4900 900  4900
Wire Wire Line
	900  4900 900  6200
Wire Wire Line
	1150 6300 1000 6300
Wire Wire Line
	1000 6300 1000 6100
Wire Wire Line
	1000 6100 900  6100
Connection ~ 900  6100
Wire Wire Line
	1150 6200 1100 6200
Wire Wire Line
	1100 6200 1100 6050
Wire Wire Line
	1100 5450 1100 5550
Text Label 1200 5500 0    60   ~ 0
POWER_ADC
Wire Wire Line
	1100 5500 1200 5500
Connection ~ 1100 5500
Wire Wire Line
	14550 1100 14550 1200
NoConn ~ 5050 9950
NoConn ~ 5050 10050
NoConn ~ 5050 10150
NoConn ~ 5050 10250
NoConn ~ 5050 10350
NoConn ~ 6600 10150
NoConn ~ 6600 10250
NoConn ~ 6600 9300
NoConn ~ 6600 9400
NoConn ~ 6600 10350
$Comp
L VCC #PWR024
U 1 1
P 6950 8250
F 0 "#PWR024" H 6950 8100 50  0001 C CNN
F 1 "VCC" H 6950 8400 50  0000 C CNN
F 2 "" H 6950 8250 60  0000 C CNN
F 3 "" H 6950 8250 60  0000 C CNN
	1    6950 8250
	1    0    0    -1  
$EndComp
$Comp
L GND #PWR025
U 1 1
P 7900 10200
F 0 "#PWR025" H 7900 9950 50  0001 C CNN
F 1 "GND" H 7900 10050 50  0000 C CNN
F 2 "" H 7900 10200 60  0000 C CNN
F 3 "" H 7900 10200 60  0000 C CNN
	1    7900 10200
	1    0    0    -1  
$EndComp
$Comp
L C C7
U 1 1
P 4650 9750
F 0 "C7" H 4650 9850 40  0000 L CNN
F 1 "2.2nF 50v" H 4656 9665 40  0000 L CNN
F 2 "~" H 4688 9600 30  0000 C CNN
F 3 "~" H 4650 9750 60  0000 C CNN
	1    4650 9750
	1    0    0    -1  
$EndComp
$Comp
L C C6
U 1 1
P 4350 9650
F 0 "C6" H 4350 9750 40  0000 L CNN
F 1 "0.1uF" H 4356 9565 40  0000 L CNN
F 2 "~" H 4388 9500 30  0000 C CNN
F 3 "~" H 4350 9650 60  0000 C CNN
	1    4350 9650
	1    0    0    -1  
$EndComp
$Comp
L GND #PWR026
U 1 1
P 4500 10000
F 0 "#PWR026" H 4500 9750 50  0001 C CNN
F 1 "GND" H 4500 9850 50  0000 C CNN
F 2 "" H 4500 10000 60  0000 C CNN
F 3 "" H 4500 10000 60  0000 C CNN
	1    4500 10000
	1    0    0    -1  
$EndComp
Text Label 4900 9050 2    60   ~ 0
VCC_SEN
$Comp
L R R4
U 1 1
P 6850 8750
F 0 "R4" V 6930 8750 40  0000 C CNN
F 1 "1K" V 6857 8751 40  0000 C CNN
F 2 "~" V 6780 8750 30  0000 C CNN
F 3 "~" H 6850 8750 30  0000 C CNN
	1    6850 8750
	1    0    0    -1  
$EndComp
$Comp
L R R5
U 1 1
P 7200 8800
F 0 "R5" V 7280 8800 40  0000 C CNN
F 1 "1K" V 7207 8801 40  0000 C CNN
F 2 "~" V 7130 8800 30  0000 C CNN
F 3 "~" H 7200 8800 30  0000 C CNN
	1    7200 8800
	1    0    0    -1  
$EndComp
$Comp
L VCC #PWR027
U 1 1
P 4350 8850
F 0 "#PWR027" H 4350 8700 50  0001 C CNN
F 1 "VCC" H 4350 9000 50  0000 C CNN
F 2 "" H 4350 8850 60  0000 C CNN
F 3 "" H 4350 8850 60  0000 C CNN
	1    4350 8850
	1    0    0    -1  
$EndComp
Wire Wire Line
	5050 9050 4900 9050
Wire Wire Line
	5050 9150 4350 9150
Wire Wire Line
	4350 9150 4350 8850
Text Label 6750 9550 0    60   ~ 0
MPU_INT
Wire Wire Line
	6600 9050 6950 9050
Wire Wire Line
	6850 9050 6850 9000
Wire Wire Line
	6600 9150 7300 9150
Text Label 6950 9050 0    60   ~ 0
SCL
Text Label 7300 9150 0    60   ~ 0
SDA
Wire Wire Line
	7200 9050 7200 9150
Connection ~ 7200 9150
Connection ~ 6850 9050
Wire Wire Line
	7200 8400 7200 8550
Wire Wire Line
	6850 8400 7200 8400
Wire Wire Line
	6950 8400 6950 8250
Wire Wire Line
	6850 8500 6850 8400
Connection ~ 6950 8400
Wire Wire Line
	6600 9550 6750 9550
Text Notes 5350 10800 0    60   ~ 0
Gyro + Accelerometer
$Comp
L MS5611-01BA U5
U 1 1
P 9850 7300
F 0 "U5" H 10200 7700 50  0000 C CNN
F 1 "MS5611-01BA" H 9700 7700 50  0000 C CNN
F 2 "MODULE" H 9850 7300 50  0001 C CNN
F 3 "DOCUMENTATION" H 9850 7300 50  0001 C CNN
	1    9850 7300
	1    0    0    -1  
$EndComp
Text Notes 9650 7850 0    60   ~ 0
Pressure
Text Label 8800 7100 2    60   ~ 0
VCC_SEN
Text Label 10750 7200 0    60   ~ 0
SDA
Text Label 10750 7100 0    60   ~ 0
SCL
$Comp
L GND #PWR028
U 1 1
P 8850 7650
F 0 "#PWR028" H 8850 7400 50  0001 C CNN
F 1 "GND" H 8850 7500 50  0000 C CNN
F 2 "" H 8850 7650 60  0000 C CNN
F 3 "" H 8850 7650 60  0000 C CNN
	1    8850 7650
	1    0    0    -1  
$EndComp
Wire Wire Line
	9100 7500 8850 7500
Wire Wire Line
	8850 7500 8850 7650
Wire Wire Line
	9100 7200 8800 7200
Wire Wire Line
	8800 7200 8800 7100
Wire Wire Line
	8800 7100 9100 7100
Wire Wire Line
	10600 7200 10750 7200
Wire Wire Line
	10750 7100 10600 7100
$Comp
L GND #PWR029
U 1 1
P 10900 7650
F 0 "#PWR029" H 10900 7400 50  0001 C CNN
F 1 "GND" H 10900 7500 50  0000 C CNN
F 2 "" H 10900 7650 60  0000 C CNN
F 3 "" H 10900 7650 60  0000 C CNN
	1    10900 7650
	1    0    0    -1  
$EndComp
Wire Wire Line
	10600 7400 10900 7400
Wire Wire Line
	10900 7400 10900 7650
Wire Wire Line
	10600 7500 10900 7500
Connection ~ 10900 7500
NoConn ~ 10600 7300
Text Notes 13600 9550 0    60   ~ 0
USB <=> UART Bridge
$Comp
L CP2102 U6
U 1 1
P 14000 7350
F 0 "U6" H 14000 7250 50  0000 C CNN
F 1 "CP2102" H 14000 7450 50  0000 C CNN
F 2 "" H 14000 7350 60  0000 C CNN
F 3 "" H 14000 7350 60  0000 C CNN
	1    14000 7350
	0    1    1    0   
$EndComp
$Comp
L R R10
U 1 1
P 14250 5650
F 0 "R10" V 14330 5650 40  0000 C CNN
F 1 "10k" V 14257 5651 40  0000 C CNN
F 2 "~" V 14180 5650 30  0000 C CNN
F 3 "~" H 14250 5650 30  0000 C CNN
	1    14250 5650
	1    0    0    -1  
$EndComp
Text Label 13950 5400 2    60   ~ 0
VBUS
Wire Wire Line
	13950 5400 14600 5400
Wire Wire Line
	14800 5500 14600 5500
Wire Wire Line
	14600 5500 14600 5400
Connection ~ 14250 5400
Wire Wire Line
	14250 6000 14250 5900
Wire Wire Line
	14350 6000 14350 5600
Wire Wire Line
	14350 5600 14800 5600
Wire Wire Line
	14450 6000 14450 5700
Wire Wire Line
	14450 5700 14800 5700
NoConn ~ 14800 5800
$Comp
L GND #PWR030
U 1 1
P 15300 6400
F 0 "#PWR030" H 15300 6150 50  0001 C CNN
F 1 "GND" H 15300 6250 50  0000 C CNN
F 2 "" H 15300 6400 60  0000 C CNN
F 3 "" H 15300 6400 60  0000 C CNN
	1    15300 6400
	1    0    0    -1  
$EndComp
$Comp
L GND #PWR031
U 1 1
P 12700 7050
F 0 "#PWR031" H 12700 6800 50  0001 C CNN
F 1 "GND" H 12700 6900 50  0000 C CNN
F 2 "" H 12700 7050 60  0000 C CNN
F 3 "" H 12700 7050 60  0000 C CNN
	1    12700 7050
	1    0    0    -1  
$EndComp
Text Label 15100 7700 0    60   ~ 0
VBUS
NoConn ~ 13050 6900
NoConn ~ 13050 7000
NoConn ~ 13050 7100
NoConn ~ 13050 7200
NoConn ~ 13050 7300
NoConn ~ 13050 7400
NoConn ~ 13050 7500
NoConn ~ 13050 7600
NoConn ~ 13050 7700
NoConn ~ 13050 7800
NoConn ~ 13050 7900
Wire Wire Line
	13050 6800 12700 6800
Wire Wire Line
	12700 6800 12700 7050
Wire Wire Line
	15100 7700 14950 7700
Wire Wire Line
	14950 7800 15000 7800
Wire Wire Line
	15000 7800 15000 7700
Connection ~ 15000 7700
$Comp
L C C16
U 1 1
P 15050 8200
F 0 "C16" H 15050 8300 40  0000 L CNN
F 1 "0.1uF" H 15056 8115 40  0000 L CNN
F 2 "~" H 15088 8050 30  0000 C CNN
F 3 "~" H 15050 8200 60  0000 C CNN
	1    15050 8200
	1    0    0    -1  
$EndComp
$Comp
L GND #PWR032
U 1 1
P 15050 8500
F 0 "#PWR032" H 15050 8250 50  0001 C CNN
F 1 "GND" H 15050 8350 50  0000 C CNN
F 2 "" H 15050 8500 60  0000 C CNN
F 3 "" H 15050 8500 60  0000 C CNN
	1    15050 8500
	1    0    0    -1  
$EndComp
Wire Wire Line
	14950 7900 15050 7900
Wire Wire Line
	15050 7900 15050 8000
Wire Wire Line
	15050 8400 15050 8500
Text Label 14250 8900 3    60   ~ 0
RX0
Text Label 14150 8900 3    60   ~ 0
TX0
Wire Wire Line
	14250 8700 14250 8900
Wire Wire Line
	14150 8700 14150 8900
NoConn ~ 14450 8700
NoConn ~ 14350 8700
NoConn ~ 14050 8700
NoConn ~ 13950 8700
NoConn ~ 13850 8700
NoConn ~ 13750 8700
NoConn ~ 13650 8700
NoConn ~ 13550 8700
Wire Wire Line
	14800 5900 14750 5900
Wire Wire Line
	14750 5900 14750 6300
Wire Wire Line
	15300 6300 15300 6400
Wire Wire Line
	14750 6300 15300 6300
NoConn ~ 15800 5500
NoConn ~ 15800 5600
NoConn ~ 15800 5800
NoConn ~ 15800 5900
Wire Wire Line
	12150 1500 11950 1500
Wire Wire Line
	11950 1500 11950 1450
Wire Wire Line
	15250 2750 15100 2750
Wire Wire Line
	15100 2750 15100 3050
Wire Wire Line
	14500 3050 14500 2750
Wire Wire Line
	14500 2750 14400 2750
$Comp
L VCC #PWR033
U 1 1
P 8200 900
F 0 "#PWR033" H 8200 750 50  0001 C CNN
F 1 "VCC" H 8200 1050 50  0000 C CNN
F 2 "" H 8200 900 60  0000 C CNN
F 3 "" H 8200 900 60  0000 C CNN
	1    8200 900 
	1    0    0    -1  
$EndComp
$Comp
L MPU-9150 U2
U 1 1
P 5850 9850
F 0 "U2" H 6200 9150 60  0000 C CNN
F 1 "MPU-9150" H 5600 9150 60  0000 C CNN
F 2 "~" H 5850 9600 60  0000 C CNN
F 3 "~" H 5850 9600 60  0000 C CNN
	1    5850 9850
	1    0    0    -1  
$EndComp
Wire Wire Line
	4350 9950 4650 9950
Wire Wire Line
	4500 9950 4500 10000
Wire Wire Line
	4350 9950 4350 9850
Connection ~ 4500 9950
Wire Wire Line
	5050 9400 4350 9400
Wire Wire Line
	4350 9400 4350 9450
Wire Wire Line
	5050 9500 4650 9500
Wire Wire Line
	4650 9500 4650 9550
Wire Wire Line
	5050 9250 4950 9250
Wire Wire Line
	4950 9250 4950 9050
Connection ~ 4950 9050
$Comp
L JUMPER JP2
U 1 1
P 7500 9650
F 0 "JP2" H 7500 9800 60  0000 C CNN
F 1 "JUMPER" H 7500 9570 40  0000 C CNN
F 2 "~" H 7500 9650 60  0000 C CNN
F 3 "~" H 7500 9650 60  0000 C CNN
	1    7500 9650
	1    0    0    -1  
$EndComp
$Comp
L JUMPER JP1
U 1 1
P 7000 9750
F 0 "JP1" H 7000 9900 60  0000 C CNN
F 1 "JUMPER" H 7000 9670 40  0000 C CNN
F 2 "~" H 7000 9750 60  0000 C CNN
F 3 "~" H 7000 9750 60  0000 C CNN
	1    7000 9750
	1    0    0    1   
$EndComp
Wire Wire Line
	7800 9650 7900 9650
Wire Wire Line
	7900 9650 7900 10200
Wire Wire Line
	7300 9750 7900 9750
Connection ~ 7900 9750
Connection ~ 7900 9900
Wire Wire Line
	6600 9900 6800 9900
Wire Wire Line
	6800 9900 6800 9950
Wire Wire Line
	6800 9950 7150 9950
Wire Wire Line
	7150 9950 7150 9900
Wire Wire Line
	7150 9900 7900 9900
Wire Wire Line
	6700 9750 6600 9750
Wire Wire Line
	6600 9650 7200 9650
$Comp
L C C1
U 1 1
P 5350 8450
F 0 "C1" H 5350 8550 40  0000 L CNN
F 1 "0.1uF" H 5356 8365 40  0000 L CNN
F 2 "~" H 5388 8300 30  0000 C CNN
F 3 "~" H 5350 8450 60  0000 C CNN
	1    5350 8450
	1    0    0    -1  
$EndComp
$Comp
L C C2
U 1 1
P 5650 8450
F 0 "C2" H 5650 8550 40  0000 L CNN
F 1 "0.1uF" H 5656 8365 40  0000 L CNN
F 2 "~" H 5688 8300 30  0000 C CNN
F 3 "~" H 5650 8450 60  0000 C CNN
	1    5650 8450
	1    0    0    -1  
$EndComp
Text Label 5650 8150 0    60   ~ 0
VCC_SEN
$Comp
L GND #PWR034
U 1 1
P 5500 8700
F 0 "#PWR034" H 5500 8450 50  0001 C CNN
F 1 "GND" H 5500 8550 50  0000 C CNN
F 2 "" H 5500 8700 60  0000 C CNN
F 3 "" H 5500 8700 60  0000 C CNN
	1    5500 8700
	1    0    0    -1  
$EndComp
Wire Wire Line
	5350 8150 5350 8250
Wire Wire Line
	5650 8150 5650 8250
Wire Wire Line
	5650 8700 5650 8650
Wire Wire Line
	5350 8700 5650 8700
Wire Wire Line
	5350 8650 5350 8700
Connection ~ 5500 8700
$Comp
L CONN_01X10 P4
U 1 1
P 3150 5450
F 0 "P4" H 3150 6000 50  0000 C CNN
F 1 "RECV CHANNELS" V 3250 5450 50  0000 C CNN
F 2 "" H 3150 5450 60  0000 C CNN
F 3 "" H 3150 5450 60  0000 C CNN
	1    3150 5450
	1    0    0    -1  
$EndComp
$Comp
L CONN_01X08 P2
U 1 1
P 1750 4000
F 0 "P2" H 1750 4450 50  0000 C CNN
F 1 "ESC OUT" V 1850 4000 50  0000 C CNN
F 2 "" H 1750 4000 60  0000 C CNN
F 3 "" H 1750 4000 60  0000 C CNN
	1    1750 4000
	1    0    0    -1  
$EndComp
$Comp
L CONN_01X04 P5
U 1 1
P 3350 7750
F 0 "P5" H 3350 8000 50  0000 C CNN
F 1 "UART 1" V 3450 7750 50  0000 C CNN
F 2 "" H 3350 7750 60  0000 C CNN
F 3 "" H 3350 7750 60  0000 C CNN
	1    3350 7750
	1    0    0    -1  
$EndComp
$Comp
L CONN_01X04 P6
U 1 1
P 3750 7750
F 0 "P6" H 3750 8000 50  0000 C CNN
F 1 "I2C" V 3850 7750 50  0000 C CNN
F 2 "" H 3750 7750 60  0000 C CNN
F 3 "" H 3750 7750 60  0000 C CNN
	1    3750 7750
	-1   0    0    -1  
$EndComp
Wire Wire Line
	1400 4250 1550 4250
Wire Wire Line
	1550 4350 1350 4350
Wire Wire Line
	1350 4350 1350 4450
Wire Wire Line
	2950 5800 2800 5800
Wire Wire Line
	2950 5900 2900 5900
Wire Wire Line
	2900 5900 2900 5950
Wire Wire Line
	3950 7600 4050 7600
Wire Wire Line
	4050 7700 3950 7700
Wire Wire Line
	4050 7800 3950 7800
Wire Wire Line
	3950 7900 4050 7900
Wire Wire Line
	4050 7900 4050 8000
Wire Wire Line
	3150 7900 3050 7900
Wire Wire Line
	3050 7900 3050 8000
Wire Wire Line
	3150 7800 3050 7800
Wire Wire Line
	3050 7700 3150 7700
Wire Wire Line
	3150 7600 3050 7600
$Comp
L CONN_01X08 P7
U 1 1
P 11850 5650
F 0 "P7" H 11850 6100 50  0000 C CNN
F 1 "UNUSED" V 11950 5650 50  0000 C CNN
F 2 "" H 11850 5650 60  0000 C CNN
F 3 "" H 11850 5650 60  0000 C CNN
	1    11850 5650
	1    0    0    -1  
$EndComp
Text Label 10100 3350 0    60   ~ 0
UU2
Text Label 6900 2650 2    60   ~ 0
UU3
Text Label 6900 2750 2    60   ~ 0
UU4
Text Label 6900 2850 2    60   ~ 0
UU5
Text Label 6900 3500 2    60   ~ 0
UU6
Text Label 6900 4400 2    60   ~ 0
UU7
Text Label 6900 4500 2    60   ~ 0
UU8
$Comp
L STM32F103CB U3
U 1 1
P 8500 3150
F 0 "U3" H 7200 4800 50  0000 C CNN
F 1 "STM32F103CB" H 9550 1500 50  0000 C CNN
F 2 "LQFP48" H 8500 3150 50  0000 C CNN
F 3 "" H 8500 3150 60  0000 C CNN
	1    8500 3150
	1    0    0    -1  
$EndComp
Wire Wire Line
	10000 3350 10100 3350
Wire Wire Line
	10100 3050 10000 3050
Wire Wire Line
	7000 2850 6900 2850
Wire Wire Line
	6900 2750 7000 2750
Wire Wire Line
	7000 2650 6900 2650
Wire Wire Line
	7000 4400 6900 4400
Wire Wire Line
	6900 4500 7000 4500
Text Label 11550 5400 2    60   ~ 0
UU2
Text Label 11550 5500 2    60   ~ 0
UU3
Text Label 11550 5600 2    60   ~ 0
UU4
Text Label 11550 5700 2    60   ~ 0
UU5
Text Label 11550 5800 2    60   ~ 0
UU6
Text Label 11550 5900 2    60   ~ 0
UU7
Text Label 11550 6000 2    60   ~ 0
UU8
Wire Wire Line
	11650 5300 11550 5300
Wire Wire Line
	11550 5400 11650 5400
Wire Wire Line
	11650 5500 11550 5500
Wire Wire Line
	11550 5600 11650 5600
Wire Wire Line
	11650 5700 11550 5700
Wire Wire Line
	11550 5800 11650 5800
Wire Wire Line
	11650 5900 11550 5900
Wire Wire Line
	11550 6000 11650 6000
$Comp
L VCC #PWR?
U 1 1
P 5350 8150
F 0 "#PWR?" H 5350 8000 50  0001 C CNN
F 1 "VCC" H 5350 8300 50  0000 C CNN
F 2 "" H 5350 8150 60  0000 C CNN
F 3 "" H 5350 8150 60  0000 C CNN
	1    5350 8150
	1    0    0    -1  
$EndComp
Text Label 10100 3050 0    60   ~ 0
BEEP
$EndSCHEMATC
